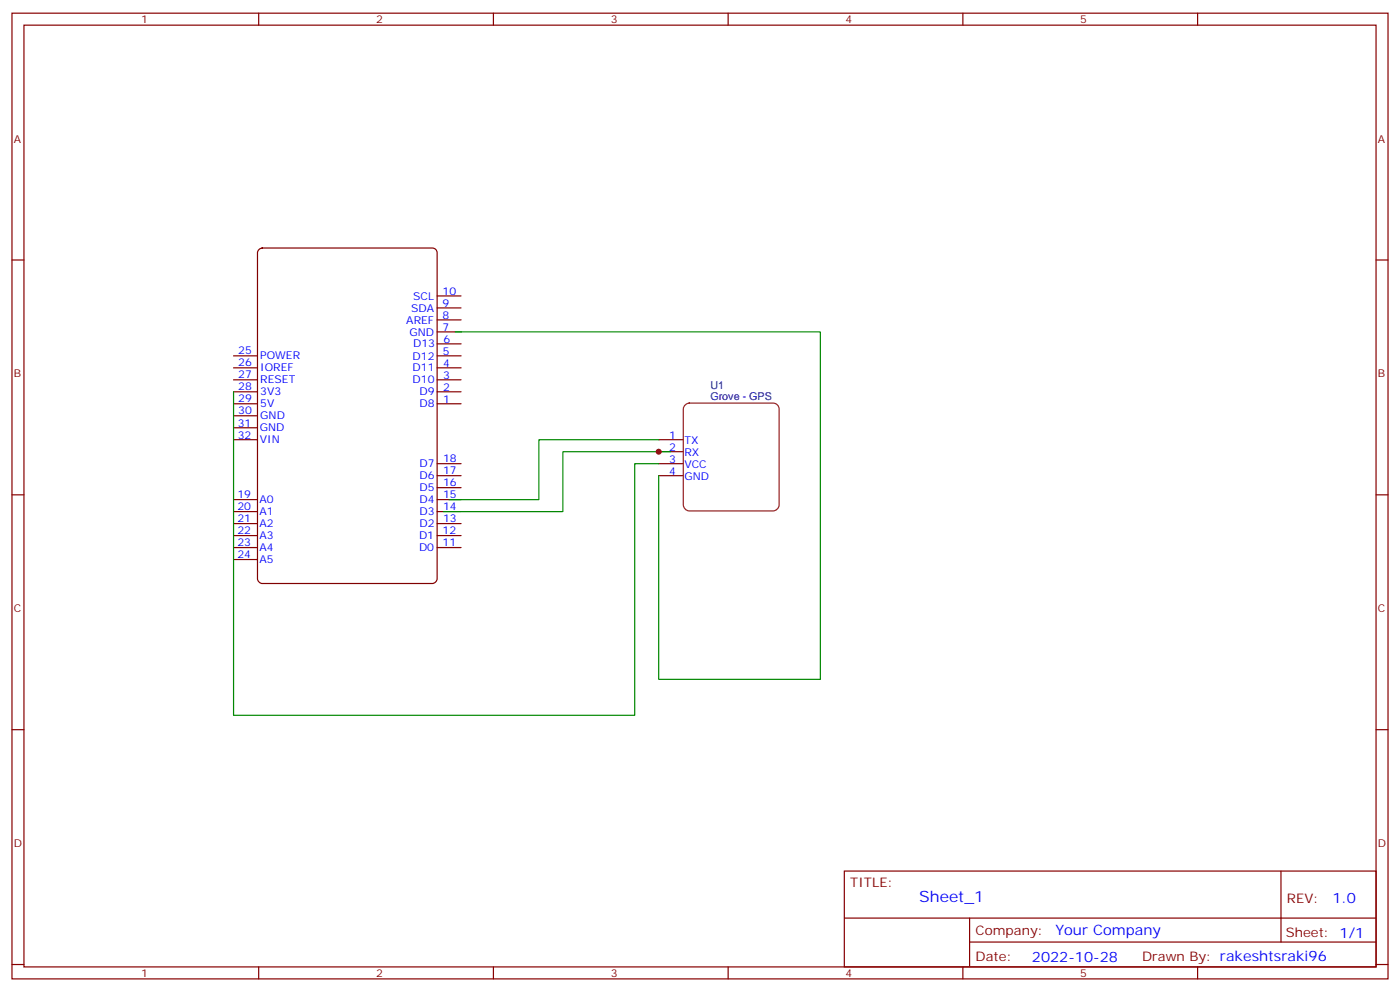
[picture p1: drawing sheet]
<svg xmlns="http://www.w3.org/2000/svg" width="412mm" height="292mm" viewBox="0 0 412 292" stroke-linecap="round" stroke-linejoin="round" font-family="sans-serif">
<g fill="none" stroke="#870000" stroke-width=".35">
<path d="M3.5 3.9h405.4v284.3h-405.4zM7.1 7.4h398.2v277.3h-398.2zM76.2 3.9v3.5M145.3 3.9v3.5M214.5 3.9v3.5M283.6 3.9v3.5M352.8 3.9v3.5M3.5 76.6h3.6M405.3 76.6h3.6M128.8 87.1h7M128.8 90.7h7M128.8 94.2h7"/>
<path d="M128.8 97.7h7M68.8 118.9h7M68.8 115.4h7M68.8 111.8h7M68.8 108.3h7M68.8 104.8h7M128.8 118.9h7M128.8 115.4h7M128.8 111.8h7M128.8 108.3h7M128.8 104.8h7M128.8 101.2h7"/>
<path d="M68.8 129.5h7M68.8 125.9h7M68.8 122.4h7M128.8 136.5h7M194 129.5h7.1M194 136.5h7.1M194 133h7.1M3.5 145.7h3.6M68.8 157.7h7M68.8 154.2h7M68.8 150.6h7M68.8 147.1h7"/>
<path d="M128.8 157.7h7M128.8 154.2h7M128.8 150.6h7M128.8 147.1h7M128.8 140.1h7M128.8 143.6h7M194 140.1h7.1M405.3 145.7h3.6M68.8 164.7h7M68.8 161.2h7M128.8 161.2h7M3.5 214.8h3.6"/>
<path d="M405.3 214.8h3.6M248.7 256.5h156.6v28.2h-156.6zM377.3 256.5v20.9M248.7 270.3h156.5M285.6 277.4h119.6M285.6 270.3v14.1M3.5 284h3.6M76.2 284.7v3.5M145.3 284.7v3.5M214.5 284.7v3.5M283.6 284.7v3.5M352.8 284.7v3.5"/>
<path d="M405.3 284h3.6"/>
</g>
<path d="M76.2 73.6l1.1-.6h50.1a1.41 1.41 0 0 1 1.4 1.4v96a1.51 1.51 0 0 1-1.4 1.4h-50.1a1.51 1.51 0 0 1-1.5-1.4v-96z" fill="none" stroke="#800000" stroke-width=".35"/>
<path d="M201.9 119.2l1.1-.5h24.7a1.76 1.76 0 0 1 1.8 1.7v28.3a1.89 1.89 0 0 1-1.8 1.7h-24.7a1.89 1.89 0 0 1-1.7-1.7v-28.3z" fill="none" stroke="#8c2424" stroke-width=".35"/>
<path d="M134.1 97.7h107.6v102.3h-47.7v-59.9M68.8 115.4v95.2h118.2v-74.1h7M194 129.5h-35.3v17.6h-26.4M197.6 133h-31.8v17.6h-35.3" fill="none" stroke="#008700" stroke-width=".35"/>
<circle cx="194" cy="133" r=".88" fill="#c00"/>
<text font-size="4.6" fill="#00f" x="270.8" y="265.5">Sheet_1</text>
<g font-size="4.2" fill="#00f">
<text x="392.5" y="265.7">1.0</text>
<text x="310.9" y="275.3">Your Company</text>
<text x="304" y="283.1">2022-10-28</text>
</g>
<g font-size="3.9" fill="#800">
<text x="250.5" y="261.1">TITLE:</text>
<text x="379.1" y="265.7">REV:</text>
<text x="287.4" y="275.3">Company:</text>
<text x="378.7" y="275.9">Sheet: 1/1</text>
<text x="287.4" y="282.9">Date:</text>
<text x="336.4" y="283">Drawn By: rakeshtsraki96</text>
</g>
<g font-size="3.2" fill="#800">
<text x="41.6" y="6.9">1</text>
<text x="110.8" y="6.9">2</text>
<text x="179.9" y="6.9">3</text>
<text x="249.1" y="6.9">4</text>
<text x="318.2" y="6.9">5</text>
<text x="4.1" y="42">A</text>
<text x="405.9" y="42">A</text>
<text x="4.1" y="111.1">B</text>
<text x="405.9" y="111.1">B</text>
<text x="4.1" y="180.3">C</text>
<text x="405.9" y="180.3">C</text>
<text x="4.1" y="249.4">D</text>
<text x="405.9" y="249.4">D</text>
<text x="41.6" y="287.7">1</text>
<text x="110.8" y="287.7">2</text>
<text x="179.9" y="287.7">3</text>
<text x="249.1" y="287.7">4</text>
<text x="318.2" y="287.7">5</text>
</g>
<g font-size="3.2" fill="#00f">
<text x="121.7" y="88.2">SCL</text>
<text x="130.4" y="86.8">10</text>
<text x="119.7" y="95.3">AREF</text>
<text x="121.1" y="91.7">SDA</text>
<text x="130.4" y="90.3">9</text>
<text x="130.4" y="93.9">8</text>
<text x="120.6" y="98.8">GND</text>
<text x="130.4" y="97.4">7</text>
<text x="130.6" y="100.8">6</text>
<text x="70.2" y="107.9">26</text>
<text x="70.2" y="104.4">25</text>
<text x="76.7" y="105.8">POWER</text>
<text x="121.5" y="105.9">D12</text>
<text x="121.7" y="102.3">D13</text>
<text x="130.5" y="104.5">5</text>
<text x="130.5" y="108">4</text>
<text x="70.2" y="111.4">27</text>
<text x="76.7" y="112.8">RESET</text>
<text x="76.7" y="109.3">IOREF</text>
<text x="121.5" y="109.4">D11</text>
<text x="121.5" y="112.9">D10</text>
<text x="130.5" y="111.5">3</text>
<text x="70.2" y="118.5">29</text>
<text x="70.2" y="115">28</text>
<text x="76.7" y="119.9">5V</text>
<text x="76.7" y="116.4">3V3</text>
<text x="123.6" y="116.4">D9</text>
<text x="123.6" y="119.9">D8</text>
<text x="130.5" y="115">2</text>
<text x="130.5" y="118.5">1</text>
<text x="70.1" y="125.6">31</text>
<text x="70.2" y="122">30</text>
<text x="76.7" y="123.4">GND</text>
<text x="70.1" y="129.1">32</text>
<text x="76.6" y="130.5">VIN</text>
<text x="76.6" y="127">GND</text>
<text x="197.1" y="129.2">1</text>
<text x="201.6" y="130.7">TX</text>
<text x="123.6" y="137.6">D7</text>
<text x="130.5" y="136.2">18</text>
<text x="197.1" y="132.8">2</text>
<text x="197.1" y="136.3">3</text>
<text x="201.6" y="134.2">RX</text>
<text x="201.6" y="137.7">VCC</text>
<text x="123.6" y="141.1">D6</text>
<text x="130.5" y="139.7">17</text>
<text x="130.5" y="143.2">16</text>
<text x="197.1" y="139.8">4</text>
<text x="201.6" y="141.2">GND</text>
<text x="69.9" y="146.7">19</text>
<text x="76.4" y="148.1">A0</text>
<text x="123.6" y="144.6">D5</text>
<text x="123.6" y="148.2">D4</text>
<text x="130.5" y="146.8">15</text>
<text x="69.9" y="153.7">21</text>
<text x="69.9" y="150.2">20</text>
<text x="76.4" y="155.2">A2</text>
<text x="76.4" y="151.6">A1</text>
<text x="123.6" y="151.7">D3</text>
<text x="123.6" y="155.2">D2</text>
<text x="130.5" y="150.3">14</text>
<text x="130.5" y="153.8">13</text>
<text x="69.9" y="160.8">23</text>
<text x="69.9" y="157.3">22</text>
<text x="76.4" y="158.7">A3</text>
<text x="123.4" y="158.8">D1</text>
<text x="130.4" y="157.4">12</text>
<text x="130.4" y="160.9">11</text>
<text x="69.9" y="164.3">24</text>
<text x="76.4" y="165.7">A5</text>
<text x="76.4" y="162.2">A4</text>
<text x="123.4" y="162.3">D0</text>
</g>
<g font-size="3.2" fill="#000080">
<text x="209.2" y="117.6">Grove - GPS</text>
<text x="209.2" y="114.6">U1</text>
</g>
</svg>
